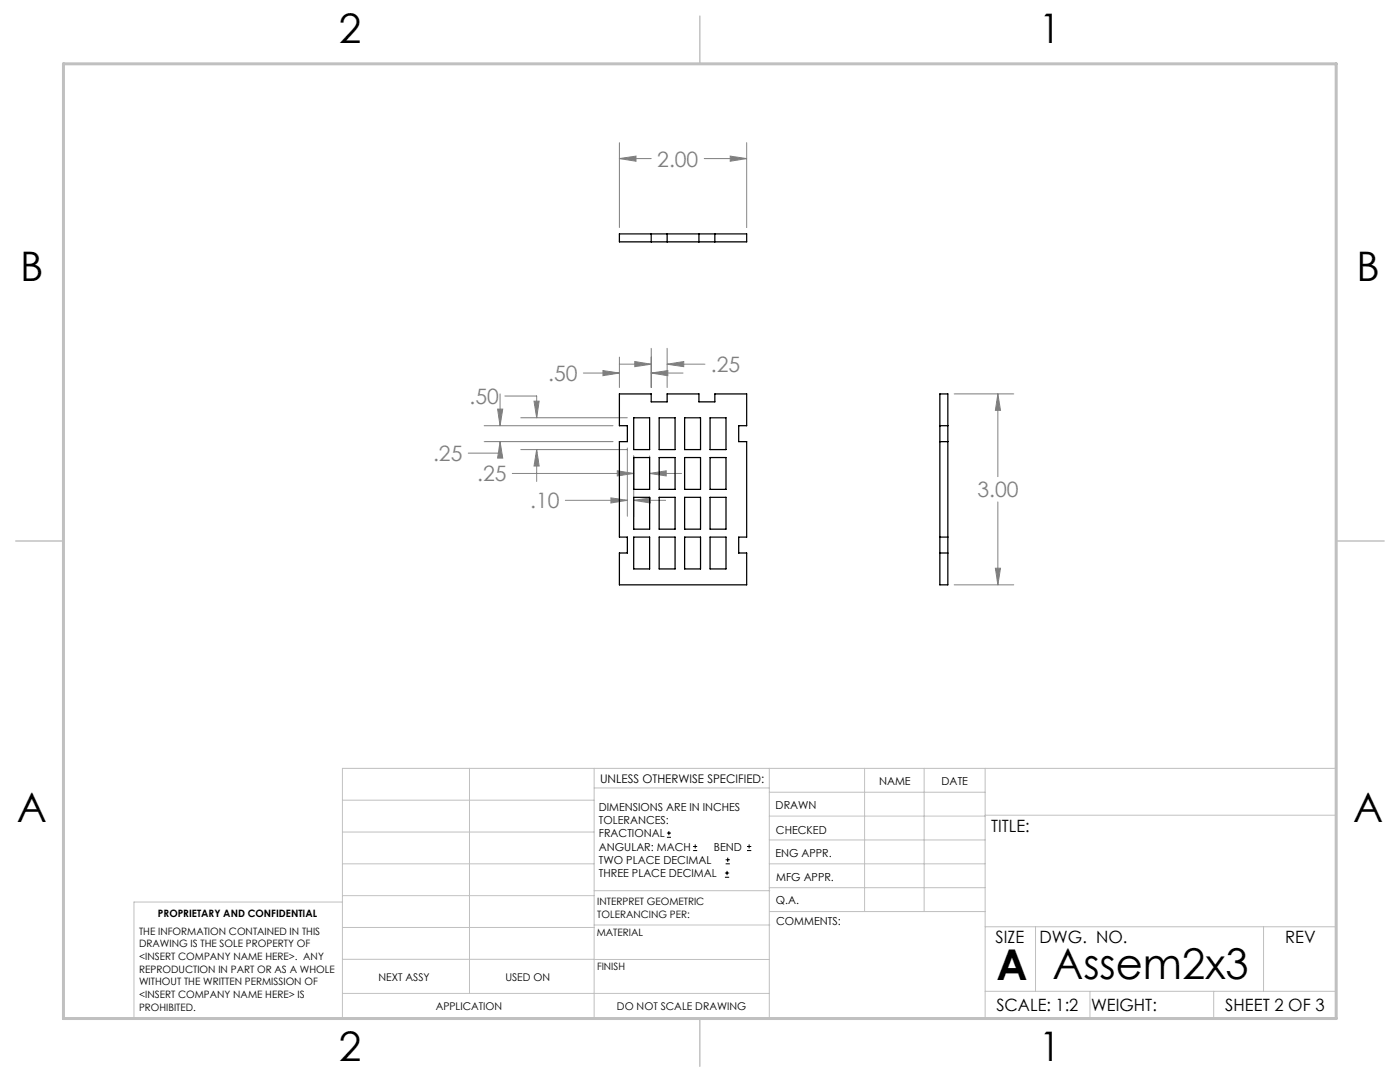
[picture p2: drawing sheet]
<svg xmlns="http://www.w3.org/2000/svg" width="279mm" height="216mm" viewBox="0 0 279 216" stroke-linecap="round" stroke-linejoin="round" font-family="sans-serif">
<g fill="none" stroke="#000" stroke-width=".2">
<path d="M133.1 167.1h.8M133.1 166.2h.8M133.5 165.8v.9M138.3 169.7h.8M138.3 168.9h.8M138.7 168.5v.8M144.7 175h.8M144.7 174.2h.8M144.8 172.4h.9M144.8 171.6h.9M145.1 173.8v.8M145.2 171.1v.9"/>
<path d="M149.1 169.7h.8M149.1 168.9h.8M149.5 168.5v.8"/>
</g>
<g fill="none" stroke="#808080" stroke-width=".2">
<path d="M123.6 31.6l3.3-.4v1zM123.6 28.5v16.9M123.6 31.6h6.4M140.5 31.6h8.5M145.7 31.2l3.3 .4-3.3 .6zM149 28.5v16.9M99.8 78.6v6.3M100.8 79h6.3v4.4M116.4 74.4h7.2M120.3 73.9l3.3 .5-3.3 .6zM123.6 71.3v6M123.6 72.7h6.4"/>
<path d="M126.7 72.1l3.3 .6-3.3 .5zM130 74.4l3.3-.5v1.1zM130 69.5v7.8M130 74.4h6.3M133.1 72.7l3.4-.6v1.1zM133.1 69.5v7.8M133.1 72.7h7.6M190.4 78.6h11.9M199.1 78.6l.6 3.3h-1.1zM199.1 78.6v16.5M96.6 88.1h25.7M96.6 84.9h25.7"/>
<path d="M99.3 81.6h1l-.5 3.3zM99.8 88.1l.5 3.3h-1zM99.8 88.1v2.3h-6.3M102.2 94.5h24.3M103.9 83.4h21.3M103.9 89.7h21.3M106.6 80h1l-.5 3.4zM107.1 89.7l.5 3.3h-1zM107.1 89.7v6.4M112.8 99.8h12.4M121.9 99.3l3.3 .5-3.3 .6zM123.2 93.9l3.3 .6-3.3 .5z"/>
<path d="M125.2 89.4v13.6M126.5 99.8l3.3-.5v1.1zM126.5 91v12M126.5 99.8h6.3M129.6 94.5l3.4-.6v1.1zM129.6 91v6.6M129.6 94.5h6.4M190.4 116.7h11.9M198.6 113.4h1.1l-.6 3.3zM199.1 100.2v16.5"/>
</g>
<g fill="none" stroke="#c0c0c0" stroke-width=".2">
<path d="M68.3 159.7h50.3M93.7 153.3v44.9M118.6 153.3v49.9M118.6 157.2h34.9M153.5 153.3v49.9M153.5 158.1h43.1M172.5 153.3v28.6M184.4 153.3v28.6M196.6 153.3v49.9M68.3 180h-41.6v23.2h240v-49.9h-198.4v49.9M68.3 178.7h50.3M68.3 172.4h50.3"/>
<path d="M68.3 166h50.3M118.6 177.7h35M153.5 167.6h43.1M153.5 162.8h43.1M153.5 172.4h43.1M153.5 177.1h43.1M196.6 162.7h70.1M68.3 198.2h85.2M68.3 191.4l85.2 .1M68.3 185.1h50.3M118.6 184.6h35M153.6 181.9h43"/>
<path d="M196.6 197.8h70.1M196.6 184.9h70.1M206.7 184.9v12.9M217.5 197.8v5.4M242.2 197.8v5.4M252.2 184.9v12.9"/>
</g>
<path d="M139.7 3.2v9.5M3.1 107.9h9.6M266.7 107.9h9.5M139.7 203.2v9.6" fill="none" stroke="#c0c0c0" stroke-width=".3"/>
<path d="M12.7 12.7h254v190.5h-254z" fill="none" stroke="#c0c0c0" stroke-width=".6"/>
<path d="M120.3 73.9l3.3 .5-3.3 .6zM130 74.4l3.3-.5v1.1zM126.7 72.1l3.3 .6-3.3 .5zM133.1 72.7l3.4-.6v1.1zM106.6 80h1l-.5 3.4zM107.1 89.7l.5 3.3h-1zM123.2 93.9l3.3 .6-3.3 .5zM129.6 94.5l3.4-.6v1.1zM99.8 88.1l.5 3.3h-1zM99.3 81.6h1l-.5 3.3zM121.9 99.3l3.3 .5-3.3 .6zM126.5 99.8l3.3-.5v1.1zM123.6 31.6l3.3-.4v1zM145.7 31.2l3.3 .4-3.3 .6zM199.1 78.6l.6 3.3h-1.1zM198.6 113.4h1.1l-.6 3.3z" fill="#808080"/>
<g fill="none" stroke="#000" stroke-width=".25">
<path d="M123.6 46.7h25.4v1.6h-25.4zM130 46.7v1.6M133.1 46.7v1.6M139.5 46.7v1.6M142.7 46.7v1.6M123.6 78.6h6.4v1.6h3.1v-1.6h6.4v1.6h3.2v-1.6h6.3v6.3h-1.6v3.2h1.6v19.1h-1.6v3.1h1.6v6.4h-25.4v-6.4h1.6v-3.1h-1.6v-19.1h1.6v-3.2h-1.6zM187.6 78.6h1.6v38.1h-1.6zM126.5 83.4h3.1v6.3h-3.1zM126.5 91.3h3.1v6.3h-3.1zM126.5 99.2h3.1v6.4h-3.1zM131.6 83.4h3.1v6.3h-3.1zM131.6 91.3h3.1v6.3h-3.1z"/>
<path d="M131.6 99.2h3.1v6.4h-3.1zM136.6 83.4h3.2v6.3h-3.2zM136.6 91.3h3.2v6.3h-3.2zM136.6 99.2h3.2v6.4h-3.2zM141.7 83.4h3.2v6.3h-3.2zM141.7 91.3h3.2v6.3h-3.2zM141.7 99.2h3.2v6.4h-3.2zM187.6 84.9h1.6M187.6 88.1h1.6M126.5 107.2h3.1v6.3h-3.1zM131.6 107.2h3.1v6.3h-3.1zM136.6 107.2h3.2v6.3h-3.2z"/>
<path d="M141.7 107.2h3.2v6.3h-3.2zM187.6 107.2h1.6M187.6 110.3h1.6"/>
</g>
<g font-size="8.5">
<text x="198.9" y="195.5">A</text>
<text x="210" y="195.4">Assem2x3</text>
</g>
<g font-size="8.1">
<text x="67.6" y="8.5">2</text>
<text x="207.3" y="8.5">1</text>
<text x="4" y="56.2">B</text>
<text x="270.7" y="56.2">B</text>
<text x="3.3" y="164.1">A</text>
<text x="270" y="164.1">A</text>
<text x="67.6" y="211.7">2</text>
<text x="207.3" y="211.7">1</text>
</g>
<g font-size="4.2" fill="#808080">
<text x="131.2" y="33.2">2.00</text>
<text x="109.4" y="76">.50</text>
<text x="141.9" y="74.2">.25</text>
<text x="93.7" y="80.6">.50</text>
<text x="86.4" y="92">.25</text>
<text x="95.2" y="96">.25</text>
<text x="105.8" y="101.4">.10</text>
<text x="195.1" y="99.2">3.00</text>
</g>
<g font-size="3.4">
<text x="197.8" y="166">TITLE:</text>
<text x="198.7" y="188.1">SIZE</text>
<text x="207.5" y="188.1">DWG. NO.</text>
<text x="256.5" y="188.2">REV</text>
<text x="198.8" y="201.7">SCALE: 1:2</text>
<text x="217.7" y="201.8">WEIGHT:</text>
<text x="244.5" y="201.7">SHEET 2 OF 3</text>
</g>
<text font-size="2.4" x="119.8" y="156.2">UNLESS OTHERWISE SPECIFIED:</text>
<g font-size="2.2">
<text x="119.5" y="161.8">DIMENSIONS ARE IN INCHES</text>
<text x="154.8" y="161.4">DRAWN</text>
<text x="175.4" y="156.6">NAME</text>
<text x="187.9" y="156.7">DATE</text>
<text x="119.5" y="164.4">TOLERANCES:</text>
<text x="119.5" y="167.1">FRACTIONAL</text>
<text x="154.9" y="166.3">CHECKED</text>
<text x="119.5" y="169.7">ANGULAR: MACH</text>
<text x="119.5" y="172.4">TWO PLACE DECIMAL</text>
<text x="142.5" y="169.7">BEND</text>
<text x="154.8" y="171">ENG APPR.</text>
<text x="119.5" y="175">THREE PLACE DECIMAL</text>
<text x="154.9" y="175.7">MFG APPR.</text>
<text x="154.9" y="180.4">Q.A.</text>
<text x="154.9" y="184.6">COMMENTS:</text>
</g>
<g font-size="2.1">
<text x="75.5" y="195.7">NEXT ASSY</text>
<text x="100.9" y="195.7">USED ON</text>
<text x="86.9" y="201.5">APPLICATION</text>
<text x="123.1" y="201.6">DO NOT SCALE DRAWING</text>
</g>
<g font-size="2">
<text x="31.5" y="182.9">PROPRIETARY AND CONFIDENTIAL</text>
<text x="119.2" y="180.6">INTERPRET GEOMETRIC</text>
<text x="119.2" y="183.1">TOLERANCING PER:</text>
<text x="27.8" y="186.5">THE INFORMATION CONTAINED IN THIS</text>
<text x="27.8" y="189">DRAWING IS THE SOLE PROPERTY OF</text>
<text x="27.8" y="191.6">&lt;INSERT COMPANY NAME HERE&gt;. ANY</text>
<text x="119.1" y="186.7">MATERIAL</text>
<text x="27.8" y="194.1">REPRODUCTION IN PART OR AS A WHOLE</text>
<text x="27.8" y="196.6">WITHOUT THE WRITTEN PERMISSION OF</text>
<text x="119.1" y="193.5">FINISH</text>
<text x="27.8" y="199.1">&lt;INSERT COMPANY NAME HERE&gt; IS</text>
<text x="27.8" y="201.7">PROHIBITED.</text>
</g>
</svg>
